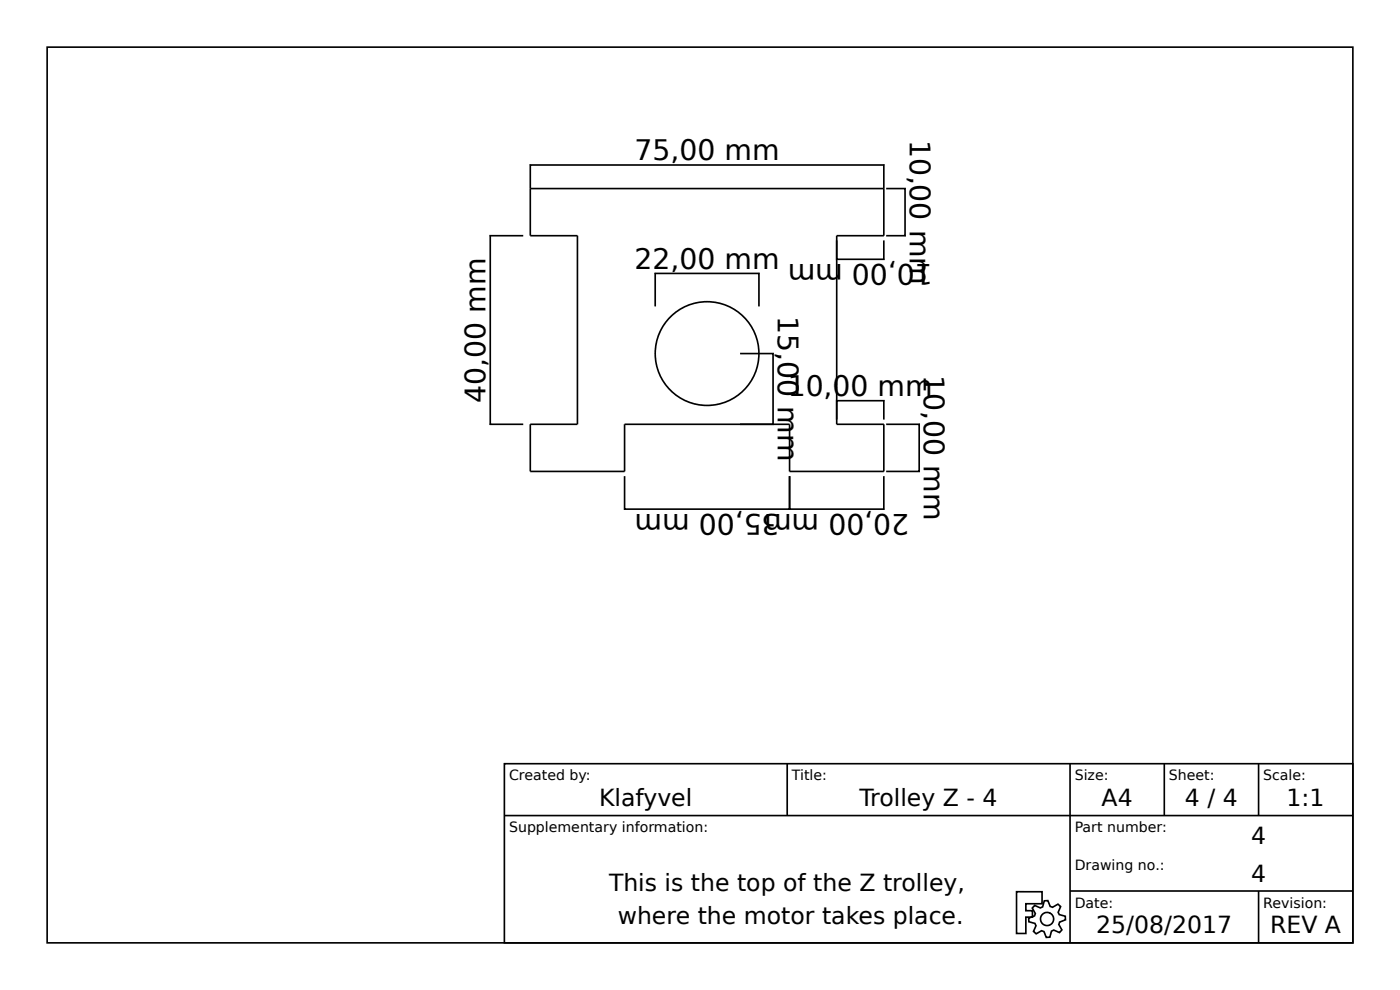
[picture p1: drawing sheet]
<svg xmlns="http://www.w3.org/2000/svg" width="297mm" height="210mm" viewBox="0 0 297 210" stroke-linecap="round" stroke-linejoin="round" font-family="sans-serif">
<g fill="none" stroke="#000" stroke-width=".35">
<path d="M10 10h277v190h-277zM111 50h-7v40h7M112.5 40v-5h75v5M112.5 40v10h10v40h-10v10h20v-10h35v10h20v-10h-10v-40h10v-10M112.5 40h75M177.5 51v4h10v-4M188 40h4v10h-4M139 65v-7h22v7M157 75h7v15h-7M177.5 89v-4h10v4M188 90h7v10h-7M132.5 101v7h35v-7v7h20v-7"/>
<path d="M107 162h180v38h-180zM107 173h180M167 162v11M227 162v38M247 162v11M267 162v11M215.7 189.2h5.4v2.5h-3.5v1.5h1.4v1.3h-1.4v3.5h-1.9zM219.5 192.1l1.2 .5 .5-.2 .3-1.3 .8-.1 .5 1.3 .5 .1 1.1-.6 .6 .5-.5 1.2 .2 .5 1.3 .3v.8l-1.2 .5-.2 .5 .7 1.2-.5 .5-1.3-.5-.4 .2-.4 1.3h-.7l-.5-1.2-.5-.2-1.2 .7-.6-.5 .6-1.2-.3-.5-1.2-.4-.1-.7 1.3-.5 .1-.5-.6-1.2zM227 189h60M267 189v11"/>
<circle cx="150" cy="75" r="11"/>
<circle cx="222.1" cy="194.9" r="1.4"/>
</g>
<g fill="#000">
<circle cx="112.5" cy="35" r=".13"/>
<circle cx="187.5" cy="35" r=".13"/>
<circle cx="192" cy="40" r=".13"/>
<circle cx="104" cy="50" r=".13"/>
<circle cx="139" cy="58" r=".13"/>
<circle cx="161" cy="58" r=".13"/>
<circle cx="177.5" cy="55" r=".13"/>
<circle cx="187.5" cy="55" r=".13"/>
<circle cx="192" cy="50" r=".13"/>
<circle cx="164" cy="75" r=".13"/>
<circle cx="104" cy="90" r=".13"/>
<circle cx="164" cy="90" r=".13"/>
<circle cx="177.5" cy="85" r=".13"/>
<circle cx="187.5" cy="85" r=".13"/>
<circle cx="195" cy="90" r=".13"/>
<circle cx="195" cy="100" r=".13"/>
<circle cx="132.5" cy="108" r=".13"/>
<circle cx="167.5" cy="108" r=".13"/>
<circle cx="187.5" cy="108" r=".13"/>
</g>
<g font-size="6">
<text x="193" y="29.6" transform="rotate(90 193 29.6)">10,00 mm</text>
<text x="134.6" y="34">75,00 mm</text>
<text x="134.6" y="57">22,00 mm</text>
<text x="197.9" y="56" transform="rotate(-180 197.9 56)">10,00 mm</text>
<text x="165" y="67.1" transform="rotate(90 165 67.1)">15,00 mm</text>
<text x="167.1" y="84">10,00 mm</text>
<text x="196" y="79.6" transform="rotate(90 196 79.6)">10,00 mm</text>
<text x="103" y="85.4" transform="rotate(-90 103 85.4)">40,00 mm</text>
<text x="165.4" y="109" transform="rotate(-180 165.4 109)">35,00 mm</text>
<text x="192.9" y="109" transform="rotate(-180 192.9 109)">20,00 mm</text>
</g>
<g font-size="5">
<text x="127.1" y="171">Klafyvel</text>
<text x="182.3" y="171">Trolley Z - 4</text>
<text x="233.7" y="171">A4</text>
<text x="251.4" y="171">4 / 4</text>
<text x="273" y="171">1:1</text>
<text x="265.4" y="179">4</text>
<text x="129.2" y="189">This is the top of the Z trolley,</text>
<text x="265.4" y="187">4</text>
<text x="131.1" y="196">where the motor takes place.</text>
<text x="232.6" y="198">25/08/2017</text>
<text x="269.4" y="198">REV A</text>
</g>
<g font-size="3">
<text x="108" y="165.5">Created by:</text>
<text x="168" y="165.5">Title:</text>
<text x="228" y="165.5">Size:</text>
<text x="248" y="165.5">Sheet:</text>
<text x="268" y="165.5">Scale:</text>
<text x="108" y="176.5">Supplementary information:</text>
<text x="228" y="176.5">Part number:</text>
<text x="228" y="184.5">Drawing no.:</text>
<text x="228" y="192.5">Date:</text>
<text x="268" y="192.5">Revision:</text>
</g>
</svg>
